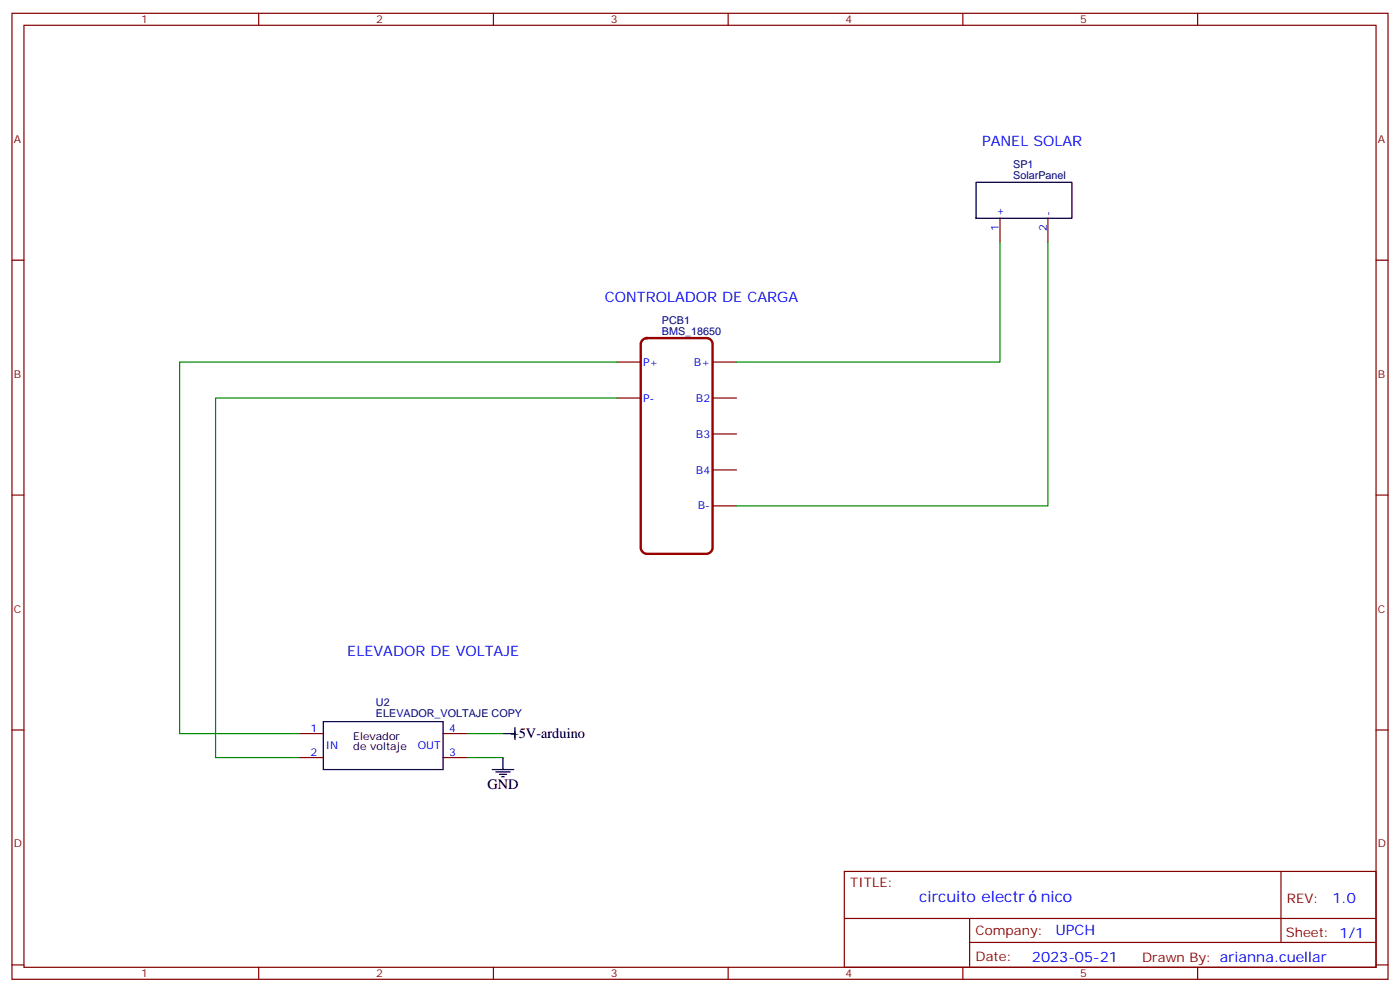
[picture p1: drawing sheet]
<svg xmlns="http://www.w3.org/2000/svg" width="412mm" height="292mm" viewBox="0 0 412 292" stroke-linecap="round" stroke-linejoin="round" font-family="sans-serif">
<g fill="none" stroke="#870000" stroke-width=".35">
<path d="M3.5 3.9h405.4v284.4h-405.4zM7.1 7.4h398.2v277.3h-398.2zM76.2 3.9v3.5M145.3 3.9v3.5M214.5 3.9v3.5M283.6 3.9v3.5M352.8 3.9v3.5M3.5 76.6h3.6M294.6 64.2v7.1M308.7 64.2v7.1M405.3 76.6h3.6M181.7 106.6h7"/>
<path d="M181.7 117.2h7M209.9 106.6h7.1M209.9 117.2h7.1M209.9 127.7h7.1M209.9 138.3h7.1M3.5 145.7h3.6M209.9 148.9h7.1M405.3 145.7h3.6M3.5 214.9h3.6M88.2 215.9h7M130.5 215.9h7.1M405.3 214.9h3.6"/>
<path d="M88.2 223h7M130.5 223h7.1M248.7 256.5h156.6v28.2h-156.6zM377.3 256.5v20.9M248.7 270.4h156.5M285.6 277.4h119.6M285.6 270.4v14.1M3.5 284h3.6M76.2 284.7v3.6M145.3 284.7v3.6M214.5 284.7v3.6M283.6 284.7v3.6"/>
<path d="M352.8 284.7v3.6M405.3 284h3.6"/>
</g>
<path d="M287.5 53.7h28.2v10.5h-28.2zM95.2 212.4h35.3v14.1h-35.3zM148.2 215.9h3.5M151.7 214.2v3.5M145 226.5h6.3M146 227.2h4.3M147.1 227.9h2.1M147.8 228.6h.7M148.2 223v3.5" fill="none" stroke="#000" stroke-width=".35"/>
<path d="M189.3 100l1.2-.5h17.6a1.76 1.76 0 0 1 1.8 1.8v60a1.89 1.89 0 0 1-1.8 1.7h-17.6a1.89 1.89 0 0 1-1.8-1.7v-60z" fill="none" stroke="#900" stroke-width=".71"/>
<path d="M294.6 71.3v35.3h-77.6M308.7 71.3v77.6h-91.7M181.7 106.6h-128.8v109.3h35.3M181.7 117.2h-118.2v105.8h24.7M137.6 215.9h10.6M137.6 223h10.6" fill="none" stroke="#008700" stroke-width=".35"/>
<g font-size="4.6" fill="#00f">
<text x="270.8" y="265.5">circuito electr</text>
<text x="306.6" y="265.5">nico</text>
</g>
<g font-size="4.2" fill="#00f">
<text x="289.3" y="43.1">PANEL SOLAR</text>
<text x="178.2" y="88.9">CONTROLADOR DE CARGA</text>
<text x="102.3" y="193">ELEVADOR DE VOLTAJE</text>
<text x="392.5" y="265.8">1.0</text>
<text x="310.9" y="275.3">UPCH</text>
<text x="304" y="283.1">2023-05-21</text>
</g>
<g font-size="4.2">
<text x="150.4" y="217.3">+5V-arduino</text>
<text x="143.6" y="232.2">GND</text>
</g>
<g font-size="3.9" fill="#800">
<text x="250.5" y="261.1">TITLE:</text>
<text x="379.1" y="265.8">REV:</text>
<text x="287.4" y="275.3">Company:</text>
<text x="378.7" y="275.9">Sheet: 1/1</text>
<text x="287.4" y="283">Date:</text>
<text x="336.4" y="283.1">Drawn By: arianna.cuellar</text>
</g>
<g font-size="3.2" fill="#800">
<text x="41.6" y="6.9">1</text>
<text x="110.8" y="6.9">2</text>
<text x="179.9" y="6.9">3</text>
<text x="249.1" y="6.9">4</text>
<text x="318.2" y="6.9">5</text>
<text x="4.1" y="42">A</text>
<text x="405.9" y="42">A</text>
<text x="4.1" y="111.2">B</text>
<text x="405.9" y="111.2">B</text>
<text x="4.1" y="180.3">C</text>
<text x="405.9" y="180.3">C</text>
<text x="4.1" y="249.4">D</text>
<text x="405.9" y="249.4">D</text>
<text x="41.6" y="287.7">1</text>
<text x="110.8" y="287.7">2</text>
<text x="179.9" y="287.7">3</text>
<text x="249.1" y="287.7">4</text>
<text x="318.2" y="287.7">5</text>
</g>
<g font-size="3.2" fill="#000080">
<text x="298.5" y="52.6">SolarPanel</text>
<text x="298.5" y="49.4">SP1</text>
<text x="195" y="95.2">PCB1</text>
<text x="195" y="98.5">BMS_18650</text>
<text x="110.7" y="207.9">U2</text>
<text x="110.7" y="211.1">ELEVADOR_VOLTAJE COPY</text>
</g>
<g font-size="3.2" fill="#00f">
<text x="295.6" y="63.5" transform="rotate(-90 295.6 63.5)">+</text>
<text x="309.7" y="63.5" transform="rotate(-90 309.7 63.5)">-</text>
<text x="294.2" y="68" transform="rotate(-90 294.2 68)">1</text>
<text x="308.3" y="68" transform="rotate(-90 308.3 68)">2</text>
<text x="189.4" y="107.6">P+</text>
<text x="204.4" y="107.6">B+</text>
<text x="189.4" y="118.2">P-</text>
<text x="205" y="118.2">B2</text>
<text x="205" y="128.8">B3</text>
<text x="205" y="139.4">B4</text>
<text x="205.6" y="150">B-</text>
<text x="91.5" y="215.6">1</text>
<text x="132.3" y="215.6">4</text>
<text x="96" y="220.5">IN</text>
<text x="123" y="220.5">OUT</text>
<text x="91.5" y="222.6">2</text>
<text x="132.3" y="222.6">3</text>
</g>
<g font-size="3.2">
<text x="104.1" y="217.7">Elevador</text>
<text x="104.1" y="220.9">de voltaje</text>
</g>
</svg>
